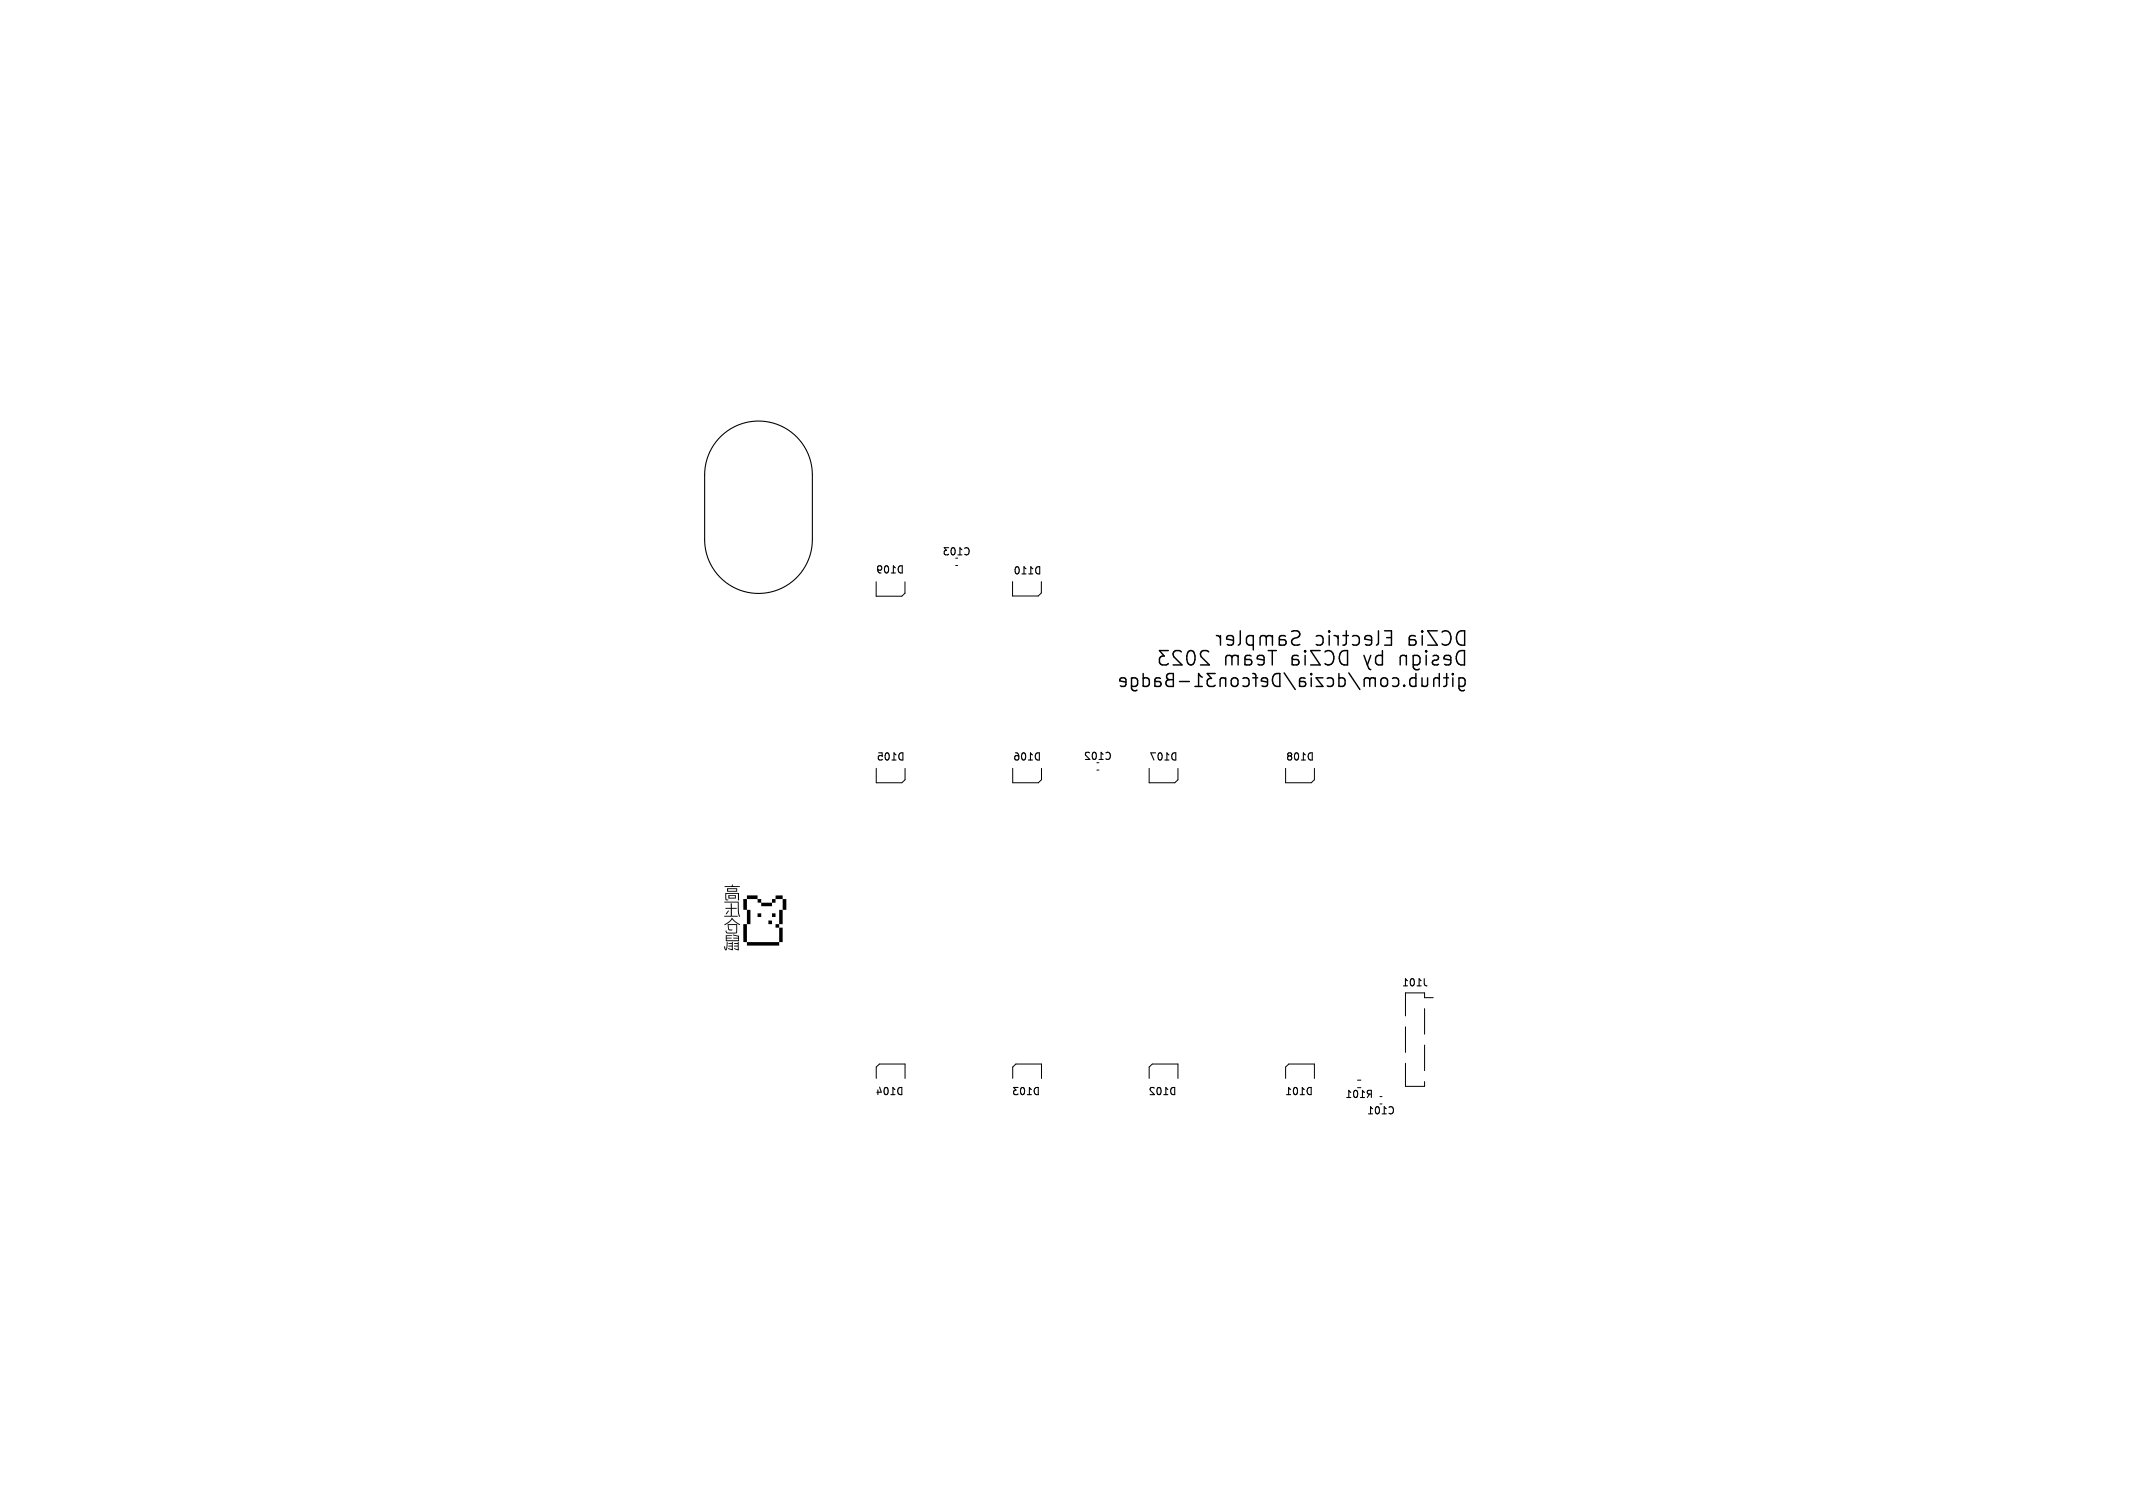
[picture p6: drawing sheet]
<svg xmlns="http://www.w3.org/2000/svg" width="297mm" height="210mm" viewBox="0 0 297 210" stroke-linecap="round" stroke-linejoin="round" font-family="sans-serif">
<g fill="none" stroke="#000" stroke-width=".2">
<path d="M156.8 95l-.9-.2 .1-.3 .5-.1 .3 .3-.1 .8-.2 .1-.5-.1M157.6 94.4v1.5a.49 .49 0 0 0 .7 .2M157.6 94.5l.5-.1 .3 .3v.6l-.2 .2-.1 .1-.5-.1M159.2 94.5l.5-.1 .3 .3v.6l-.1 .2-.2 .1-.5-.1M159.2 93.8v1.8M160.8 94.8l.6 .1a.35 .35 0 0 1 .3 .4 .35 .35 0 0 1-.3 .3l-.6-.1M161.6 94.5l-.2-.1-.5 .1-.1 .2v.9M162.5 94l.3-.2h.6v1.8h-.7a.48 .48 0 0 1-.4-.5 .48 .48 0 0 1 .5-.4 .44 .44 0 0 1-.3-.7zM162.7 90.6h-1.3l.7 .8a.54 .54 0 0 0-.7 .3v.5l.2 .3 .2 .1h.6l.3-.2M162.8 94.7h.6M164.2 94.9h1.4M164.5 90.8l-.3-.2h-.5a.54 .54 0 0 0-.3 .9l1.2 1.1h-1.3"/>
<path d="M165.4 90.8a.48 .48 0 0 1 .5-.2 .48 .48 0 0 1 .4 .4 1.18 1.18 0 0 1-.4 1.6 .51 .51 0 0 1-.6-.4 1.71 1.71 0 0 1 .1-1.4zM166.4 95.6h1M167.4 94.3l-.5-.5v1.8M168.3 90.8l-.3-.2h-.5a.54 .54 0 0 0-.2 .9l1.1 1.1h-1.2M169.2 93.8h-1.1l.6 .7a.49 .49 0 0 0-.6 .3v.5l.2 .2 .7 .1 .2-.2M169.4 88.5a.51 .51 0 0 1 .5 .4M169.9 88.5v1.3M170.7 94.6a.45 .45 0 0 0-.8 .1v.9M170.7 94.4v1.2M171.5 91.6l-.2-.3-.5 .1-.1 .2v1M171.5 91.6v1M171.6 94.5a.49 .49 0 0 1 .8 .2v.6a.49 .49 0 0 1-.5 .3 .49 .49 0 0 1-.5-.3v-.6z"/>
<path d="M171.7 89.2l-.9-.2 .1-.4 .6-.1 .2 .3v.8v.1l-.2 .1-.6-.1M172.4 91.3v1.3M172.4 91.5a.5 .5 0 0 0-.9 .1M172.7 87.8v1.8l-.3 .2M173.1 94.5l.5-.1 .3 .3v.6l-.2 .2-.1 .1-.5-.1M173.3 91.7l.7 .1a.39 .39 0 0 1 .3 .4 .39 .39 0 0 1-.3 .4l-.7-.1M174.2 91.4l-.2-.1-.6 .1-.1 .2v1M174.4 94.4h.7M174.4 93.8l.4 .1 .1 .2v1.5M174.5 88.6l-.6-.1-.3 .4v.6l.1 .2 .2 .1 .6-.1M174.5 88.5v2M176 91.9l-.9-.2 .1-.3 .5-.1 .3 .3v.7l-.1 .2-.2 .1-.5-.1"/>
<path d="M176.3 88.8l-.3-.3-.4 .1-.1 .2v1M176.3 88.8v1M176.5 95l-.9-.2 .1-.3 .5-.1 .3 .3-.1 .8-.2 .1-.5-.1M176.6 90.6h1.1M177.2 90.6v2M177.2 88.5v1.3M177.2 88.7a.5 .5 0 0 0-.9 .1M177.3 94.1l.5-.3h.4v1.8a.94 .94 0 0 1-1-.5 .94 .94 0 0 1 .1-1zM178.1 89l.7 .1a.39 .39 0 0 1 .3 .4 .39 .39 0 0 1-.3 .3l-.7-.1M178.8 93.7l1.5 2.3M179 88.6l-.2-.1-.6 .1-.1 .2v1M179.8 87.9l.8-.1a.49 .49 0 0 1 .4 .5 .49 .49 0 0 1-.4 .5 .73 .73 0 0 0-.8 .5 .51 .51 0 0 0 .4 .5l.8-.1"/>
<path d="M179.9 91.7l.7 .1a.39 .39 0 0 1 .3 .4 .39 .39 0 0 1-.3 .4l-.7-.1M180.8 91.4l-.2-.1-.6 .1-.1 .2v1M181 94.8l.6 .1a.35 .35 0 0 1 .2 .4 .35 .35 0 0 1-.2 .3l-.6-.1M181.7 94.5l-.1-.1-.6 .1v.2v.9M181.7 90.6v.2M181.7 91.3v1.3M181.7 90.6l.1 .1-.1 .1M181.7 90.6l-.1 .1 .1 .1M182.6 93.8v.2M182.6 94.4v1.2M182.6 93.8l.1 .1-.1 .1M182.6 93.8l-.1 .1 .1 .1"/>
<path d="M183.3 88.6l.5-.1 .4 .4v.6l-.2 .2-.2 .1-.5-.1M183.8 90.6h-1.3l1.3 2h-1.3M184.2 94.4h-.9l.9 1.2h-.9M184.5 90.8a.75 .75 0 0 1 .8-.1 .75 .75 0 0 1 .4 .8 .85 .85 0 0 1-.2 .9 .85 .85 0 0 1-.9 .1l-.1-.1M184.8 94.5l.5-.1 .4 .3v.6l-.2 .2-.2 .1-.5-.1M185.1 87.8v.2M185.1 88.5v1.3M185.1 87.8l.1 .1-.1 .1M185.1 87.8l-.1 .1 .1 .1M185.7 88.5a.51 .51 0 0 1 .6 .4M186.3 88.5v1.3M186.4 94.5l.6-.1 .3 .3v.6l-.2 .2-.1 .1-.6-.1"/>
<path d="M186.4 93.8v1.8M186.7 90.9l.5-.3h.4v2a1.04 1.04 0 0 1-1-.5 1.04 1.04 0 0 1 .1-1.2zM187 88.5h.7M187.5 87.8v1.8l-.1 .1-.4 .1M187.8 93.7l1.5 2.3M188.3 88.6l.6-.1 .4 .4v.6l-.2 .2-.2 .1-.6-.1M189.9 91.3l.5 1.3M190.4 92.6l.2 .5 .3 .2M190.7 94.7l-.2-.3-.5 .1v.2v.9M190.7 94.7v.9M190.9 91.3l-.5 1.3M191 89.2l-1-.2 .1-.4 .6-.1 .3 .3v.8l-.1 .1-.2 .1-.6-.1"/>
<path d="M191.5 94.6a.45 .45 0 0 0-.8 .1M191.5 94.4v1.2M191.9 87.8v1.8l-.2 .2M192.3 94.6a.49 .49 0 0 1 .5-.2 .49 .49 0 0 1 .4 .3v.6a.49 .49 0 0 1-.5 .3 .49 .49 0 0 1-.4-.3zM192.5 91.4l-.6-.1-.4 .3v.6l.2 .3 .2 .1 .6-.1M192.5 90.6v2M192.8 87.8h.9v2h-.9M193.1 88.8h.6M193.9 94.5l.5-.1 .3 .3v.6l-.1 .2-.2 .1-.5-.1M195.5 95.4l-.1 .1 .1 .1M195.5 95.4l.1 .1-.1 .1M195.5 95.4v.2"/>
<path d="M195.8 91.5a.5 .5 0 0 0-.8 .1v1M195.8 91.3v1.3M196.2 89l.7 .1a.39 .39 0 0 1 .3 .4 .39 .39 0 0 1-.3 .3l-.7-.1M196.8 91.4l.5-.1 .4 .3v.6l-.2 .3-.2 .1-.5-.1M196.8 91.3v1.6a.54 .54 0 0 0 .8 .3M197.1 88.6l-.2-.1-.6 .1-.1 .2v1M197.1 94.5l-.5-.1-.3 .3v.6l.2 .2 .1 .1 .5-.1M197.1 93.8v1.8M198 94.4v1.2M198 87.8v.2M198 88.5v1.3M198 87.8l.1 .1-.1 .1"/>
<path d="M198 87.8l-.1 .1 .1 .1M198.6 90.6v.2M198.6 91.3v1.3M198.6 90.6l.1 .1-.1 .1M198.6 90.6l-.1 .1 .1 .1M198.8 94.4v.9l-.1 .2a.49 .49 0 0 1-.7-.1M199.5 91.4l.5-.1 .3 .3-.1 .2-.7 .2-.1 .2 .1 .3 .2 .1 .6-.1M200.1 87.8h-1.3l1.3 2h-1.3M200.4 94.6a.45 .45 0 0 0-.8 .1v.9M200.4 93.8v1.8M200.8 88a.75 .75 0 0 1 .9-.1 .75 .75 0 0 1 .3 .8 .85 .85 0 0 1-.2 .9 .85 .85 0 0 1-.9 .1h-.1M201 94.4h.7"/>
<path d="M201.4 93.8v1.5v.2l-.4 .1M202 91.9l-.9-.2 .1-.3 .5-.1 .3 .3v.7l-.1 .2-.2 .1-.5-.1M202.3 93.8v.2M202.3 94.4v1.2M202.3 93.8l.1 .1-.1 .1M202.3 93.8l-.1 .1 .1 .1M203 90.9l.4-.3h.5v2a1.04 1.04 0 0 1-1.1-.5 1.04 1.04 0 0 1 .2-1.2zM203.1 94.4v1.5a.49 .49 0 0 0 .8 .2M203.1 94.5l.6-.1 .3 .3v.6l-.2 .2-.1 .1-.6-.1M203.2 87.9l.7-.1v2a1.05 1.05 0 0 1-1.1-.6 1.05 1.05 0 0 1 .4-1.3z"/>
</g>
<path d="M100.5 60.7a7.5 7.5 0 0 1 8.1-1.5 7.5 7.5 0 0 1 4.5 6.9v9a7.5 7.5 0 0 1-7.5 7.5 7.5 7.5 0 0 1-7.5-7.5v-9a7.5 7.5 0 0 1 2.4-5.4zM154.6 105v.5M198.5 137.2l.2 .1M182.3 151.4h.3v1h-.3M190.6 151.8h.4v1M190.6 152.4h.4M193.8 154.2l.2 .3-.2 .6" fill="none" stroke="#000" stroke-width=".15"/>
<g fill="#000">
<path d="M101.2 131.2h.1v.2a.94 .94 0 0 1-.2 1l-.2-.1a.34 .34 0 0 1 0-.5l.2 .4zM101.4 126.8l.1 .1-.4 .4zM101 126.4h.8v-.6h.1v.6h.7v.2h-.7v.9h.8v.2h-1.9v-.2h1v-.9h-.8zM100.8 128.7l.3-.1a1.15 1.15 0 0 0 .7-.7l.2-.1 .4 .5 .7 .5h-.1l-.3-.1-.8-.7-.6 .6-.4 .2zM100.9 123.4h1l.1-.2h.1l-.1 .2h1v.1h-2.1zM101.4 131.3h.5v-.1h.1l.1 1-.1 .1h-.2a.27 .27 0 0 1-.4-.3l.5 .1v-.3h-.5v-.1h.5v-.2h-.5zM101.1 130.2h.8v.2h-.7v.2h.7v.1h-.7v.2h1.6v-.2h-.7v-.1h.7v-.2l-.8-.2 .1-.1 .8 .2v.8h-1.8zM101.4 124.7h1.1v.4h-1.1v-.1h.9v-.2h-.7v.2h-.2zM101.3 128.7h1.3v1.2a2.42 2.42 0 0 1-1.5 0l-.1-.3h.1l.2 .3h1.2v-1.1h-1v.6h.5a.37 .37 0 0 1-.5 .1 .37 .37 0 0 1-.2-.4zM101.2 123.7h1.4v.5h-1.4v-.1h1.3v-.3h-1.1v.3h-.2zM102.2 131.3h.5v-.1h.2l-.1 1.2-.6-.2v-.1l.5 .1v-.4h-.5v-.1h.5v-.2h-.5zM100.8 125.6h2.1v1.5l.2 .5-.2 .1-.1-.5-.1-1.5h-1.9z"/>
<path d="M101 124.4h1.9v1h-.1v-.9h-1.7v.6a.19 .19 0 0 0 .1 .2 .19 .19 0 0 0 .2 0v.1h-.2a.25 .25 0 0 1-.2-.1 .25 .25 0 0 1 0-.3zM103.5 128.7h.5v2.5h4.5v-2h.5v2h-.5v.5h-4.5v-.5h-.5zM103.5 125.2h.5v1.5h.5v2h-.5v-2h-.5zM105.5 127.2h.5v.5h-.5zM107 128.2h.5v.5h-.5zM107.5 127.2h.5v.5h-.5zM108 128.7h.5v.5h-.5zM108.5 126.7h.5v2h-.5zM104 124.7h1.5v.5h.5v.5h1.5v-.5h.5v-.5h1v.5h-1v.5h-.5v.5h-1.5v-.5h-.5v-.5h-1.5zM109 125.2h.5v1.5h-.5z"/>
</g>
<g fill="none" stroke="#000" stroke-width=".14">
<path d="M133.1 78.7h.3M122 81v2h3.6l.4-.4v-1.6M141 81v2h3.6l.4-.4v-1.6M122 107v2h3.6l.4-.4v-1.6M141 107v2h3.6l.4-.4v-1.6M152.7 107.2h.3M160 107v2h3.6l.4-.4v-1.6M179 107v2h3.6l.4-.4v-1.6M199.6 138.9h-1.2v-.6h-2.7v3.2M122 150.2v-1.6l.5-.4h3.5v2M141 150.2v-1.6l.5-.4h3.5v2M160 150.2v-1.6l.5-.4h3.5v2"/>
<path d="M179 150.2v-1.6l.4-.4h3.6v2M189 151.5h.5M189 150.4h.5M192.1 153.7h.3M192.1 152.7h.3M195.7 143v3.6M195.7 148.1v3.2h2.7v-.7M198.4 140.5v3.5M198.4 145.5v3.6"/>
</g>
<g font-size="1.4">
<text x="131.2" y="77.5">C103</text>
<text x="121.9" y="80">D109</text>
<text x="141.1" y="80.1">D110</text>
<text x="122" y="106.1">D105</text>
<text x="141" y="106.1">D106</text>
<text x="150.9" y="106">C102</text>
<text x="160" y="106.1">D107</text>
<text x="179" y="106.1">D108</text>
<text x="195.1" y="137.5">J101</text>
<text x="121.9" y="152.7">D104</text>
<text x="140.9" y="152.7">D103</text>
<text x="159.9" y="152.7">D102</text>
<text x="178.9" y="152.7">D101</text>
<text x="187.2" y="153.1">R101</text>
<text x="190.3" y="155.3">C101</text>
</g>
</svg>
